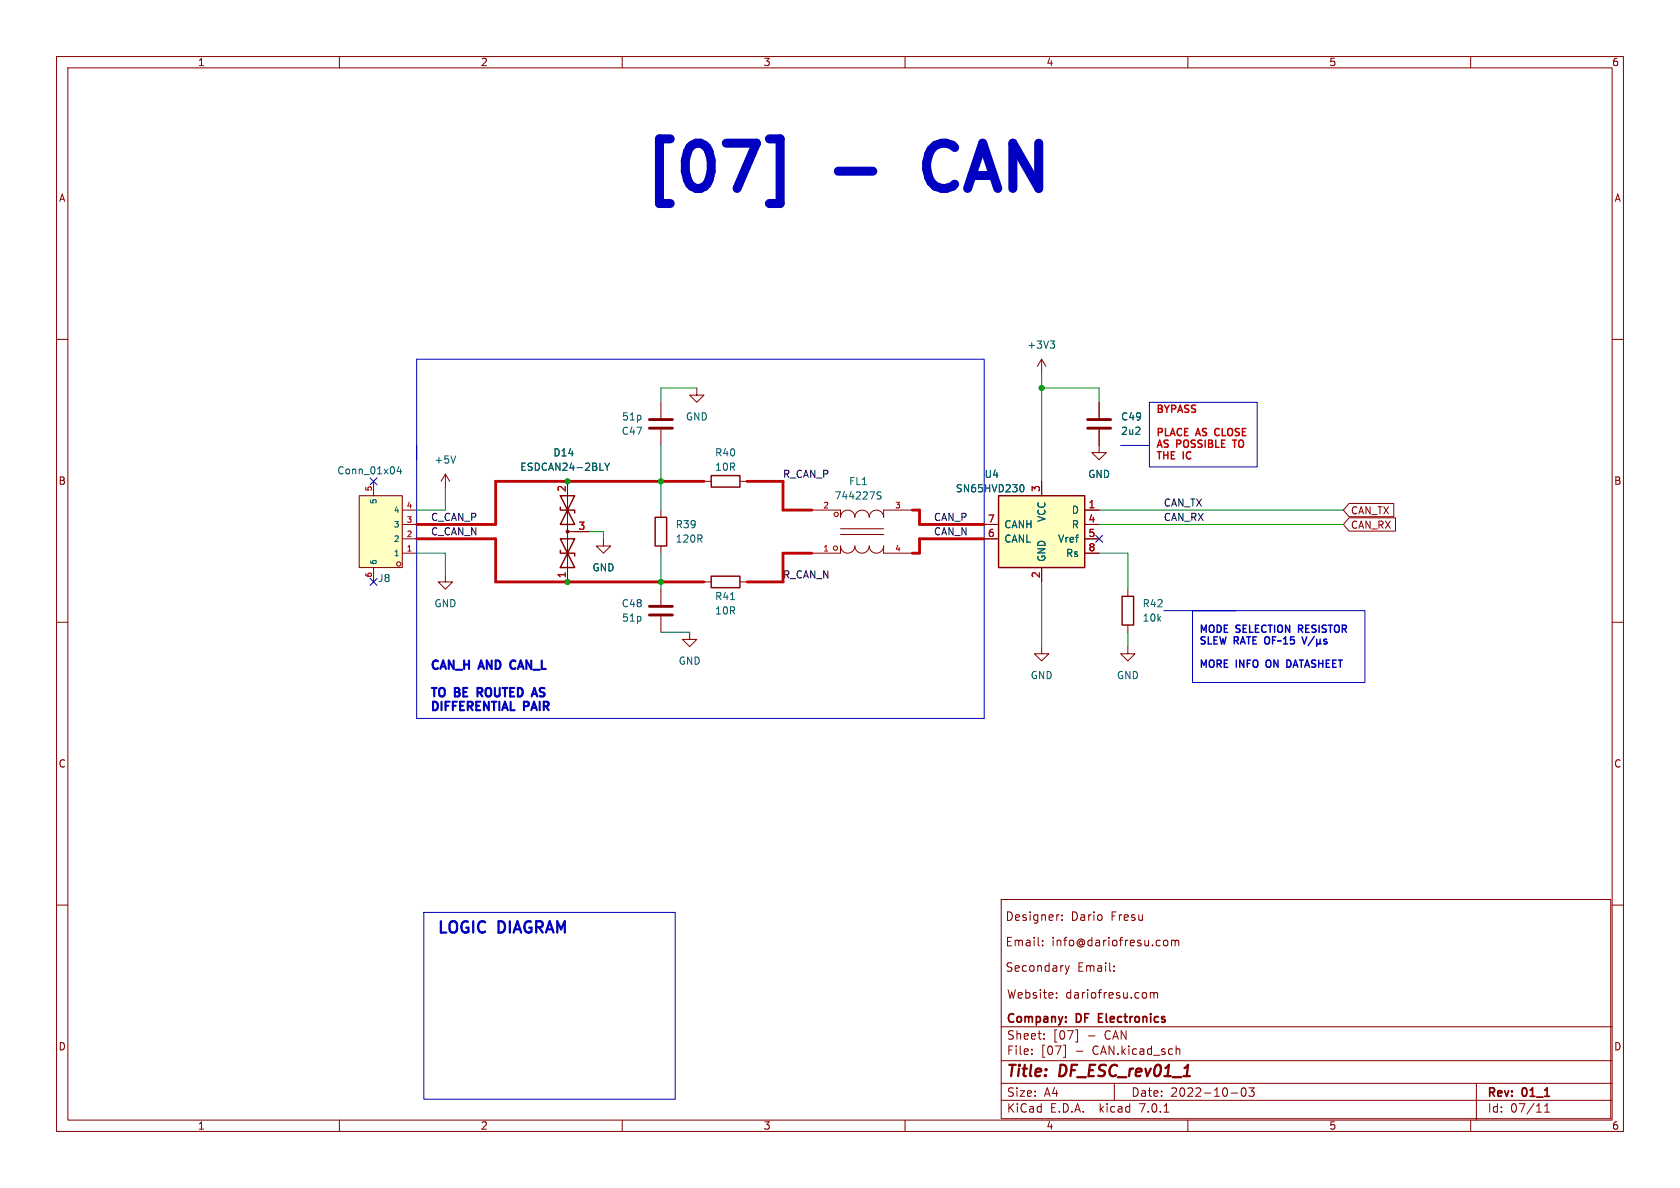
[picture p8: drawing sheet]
<svg xmlns="http://www.w3.org/2000/svg" width="297mm" height="210mm" viewBox="0 0 297 210" stroke-linecap="round" stroke-linejoin="round" font-family="sans-serif">
<g fill="none" stroke="#840000" stroke-width=".18">
<path d="M10 10h277v190h-277zM12 12h273v186h-273zM60 10v2M110 10v2M160 10v2M210 10v2M260 10v2M10 60h2M285 60h2M116.8 71.1v2.8M116.8 75.9v2.8M123.2 68.6v1.3h1.3l-1.3 1.2-1.3-1.2h1.3"/>
<path d="M184.1 63.5l-.7 1.3M184.1 63.5v2.5M184.1 63.5l.8 1.3M194.3 75.9v4.1h1.3l-1.3 1.3-1.3-1.3h1.3M194.3 71.1v2.8M63.5 87.6h7.6v12.7h-7.6zM66 85.1v2.5M71.1 97.8h2.6M71.1 90.2h2.6M71.1 92.7h2.6M71.1 95.3h2.6M78.7 83.8l-.7 1.3"/>
<path d="M78.7 83.8v2.6M78.7 83.8l.8 1.3M100.3 94h3.8M100.3 85.1v17.8M106.7 95.3v1.2h1.2l-1.2 1.3-1.3-1.3h1.3M116.8 90.2v1.2M116.8 96.5v1.3M124.5 85.1h1.2M130.8 85.1h1.3M143.5 97.8h5.1v-1.3a1.27 1.27 0 0 0 1.3 1.3 1.27 1.27 0 0 0 1.2-1.3 1.27 1.27 0 0 0 1.3 1.3 1.27 1.27 0 0 0 1.3-1.3 1.27 1.27 0 0 0 1.2 1.3 1.27 1.27 0 0 0 1.3-1.3v1.3h5.1M143.5 90.2h5.1v1.2a1.27 1.27 0 0 1 1.3-1.2 1.27 1.27 0 0 1 1.2 1.2 1.27 1.27 0 0 1 1.3-1.2 1.27 1.27 0 0 1 1.3 1.2 1.27 1.27 0 0 1 1.2-1.2 1.27 1.27 0 0 1 1.3 1.2v-1.2h5.1M148.6 94.5h7.6"/>
<path d="M148.6 93.5h7.6M174 92.7h2.5M174 95.3h2.5M184.1 85.1v2.5M191.8 97.8h2.5M191.8 90.2h2.5M191.8 92.7h2.5M191.8 95.3h2.5M238.5 89h7.9v2.3h-7.9l-1-1.1zM238.5 91.5h8.2v2.4h-8.2l-1-1.2zM10 110h2M66 100.3v2.6"/>
<path d="M78.7 101.6v1.3h1.3l-1.3 1.2-1.2-1.2h1.2M116.8 104.1v2.8M116.8 109v2.8M121.9 111.8v1.2h1.3l-1.3 1.3-1.3-1.3h1.3M124.5 102.9h1.2M130.8 102.9h1.3M184.1 114.3v1.3h1.3l-1.3 1.2-1.2-1.2h1.2M184.1 100.3v2.6M199.4 114.3v1.3h1.3l-1.3 1.2-1.3-1.2h1.3M199.4 104.1v1.3M199.4 110.5v1.3M285 110h2"/>
<path d="M10 160h2M177 159h107.8v38.8h-107.8zM285 160h2M184.3 167.1v.1M184.3 166.3v.1M186.8 176.3v.2M186.8 175.5v.2M187.1 161.7h.2M187.8 162.6v.1M187.8 161.8v.1M188.3 170.7l.4 1M188.7 171.7l-.2 .4-.2 .1"/>
<path d="M189 170.7l-.3 1M197 171.6v.1M197 170.8v.1M203.4 175.5v1M203.4 175.6l.4-.1 .2 .2M204 175.7l.2-.2h.4v1M204 175.7v.8M205.8 166.3l.4-.1 .3 .3v.4l-.2 .2-.3 .1-.2-.1M207.1 166.3l.4-.1 .3 .2M207.1 166.2v1M207.8 166.4l.2-.2 .3 .1 .1 .9M207.8 166.4v.8"/>
<path d="M60 198v2M110 198v2M160 198v2M177 194.5h108M177 191.5h108M177 187.5h108M177 181.5h108M182.4 186.3v.1M182.4 185.5v.1M184.6 183.6v.1M184.6 182.8v.1M188.4 184.8v2.1h-.4"/>
<path d="M190.1 182.1h.4v2.1h-.4M190.3 185.8h1.1M192.4 183.1h1.2M197 191.5v3M205.8 196.6h.8M208 185.5h.5l.1 .9M210 198v2M217.6 193.2h1.2M219.6 192.4l.2-.1a.81 .81 0 0 1 .6 .6 .81 .81 0 0 1-.3 .8l-.2 .1a.81 .81 0 0 1-.6-.6 .81 .81 0 0 1 .3-.8zM220.8 192.3h.9l-.5 .6 .4 .1v.7l-.2 .1h-.4l-.2-.1M260 198v2M261 191.5v6.5"/>
<path d="M273.1 196.6h.8M273.1 195.5l.4-.4v1.5"/>
<circle cx="70.5" cy="99.7" r=".38"/>
<circle cx="147.7" cy="96.9" r=".38"/>
<circle cx="147.8" cy="90.9" r=".38"/>
</g>
<path d="M185.7 60.3h.7l-.4 .5M186.2 60.8l.2 .2v.3l-.2 .2M70.5 82.4l-.3 .9h.8M70.8 82.9v.9M80.6 80.6l-.5 1.3M106.9 81.9l.4 .6M107.3 82.5v.6M107.8 81.9l-.5 .6M155 87.3l.8 .6-.3 .3h-.5M155.8 87l-.5-.1-.3 .3M180.5 85.7h.1a.68 .68 0 0 1 .4 .6 .68 .68 0 0 1-.4 .6h-.1" fill="none" stroke="#006464" stroke-width=".18"/>
<path d="M114.8 75.7h4.1M114.8 74.2h4.1M192.3 75.7h4M192.3 74.2h4M114.8 107.2h4.1M114.8 108.7h4.1" fill="none" stroke="#840000" stroke-width=".51"/>
<path d="M99.1 97.3v.5h2.5v.5M99.1 89.7v.5h2.5v.5M99.1 95.3l2.5 5h-2.5l2.5-5zM99.1 87.6l2.5 5.1h-2.5l2.5-5.1zM115.8 91.4h2.1v5.1h-2.1zM125.7 84.1h5.1v2h-5.1zM176.5 87.6h15.3v12.7h-15.3zM125.7 101.9h5.1v2h-5.1zM198.4 105.4h2v5.1h-2z" fill="none" stroke="#840000" stroke-width=".25"/>
<g fill="#ffffc2" stroke="#ffffc2" stroke-width=".18">
<path d="M176.5 87.6h15.3v12.7h-15.3z"/>
<path d="M63.5 87.6h7.6v12.7h-7.6z"/>
<circle cx="147.7" cy="96.9" r=".38"/>
<circle cx="147.8" cy="90.9" r=".38"/>
<circle cx="70.5" cy="99.7" r=".38"/>
</g>
<circle cx="100.3" cy="94" r=".25" fill="#840000" stroke="#840000" stroke-width=".18"/>
<path d="M228 116.7h-.5v1.3l.5-.1M230.2 112.6l.4 1.2 .4-1.2M232.3 112.5l-1 1.6M232.8 113v1.3M232.8 113.7l.2 .1h.2l.2-.1M233.4 113.7l.2 .1M233.4 113v.7M234.5 113.1l-.3-.1-.2 .2 .1 .2 .4 .1v.3h-.5" fill="none" stroke="#0000c2" stroke-width=".25"/>
<path d="M90.2 117.6a.63 .63 0 0 0 .5 .7M90.7 116.8a.63 .63 0 0 0-.5 .6M84.4 122.4h.6M85 121.6h-.6v1.5M94.1 122.7h.7M94.5 121.6l.5 1.5" fill="none" stroke="#0000c2" stroke-width=".38"/>
<path d="M136 24.5h1.9v11.5h-1.9" fill="none" stroke="#0000c2" stroke-width="1.6"/>
<path d="M73.7 63.5h100.3v63.5h-100.3zM198.1 78.7h5.1M203.2 71.1h19v11.5h-19zM205.7 108h12.7M210.8 108h30.5v12.7h-30.5zM74.9 161.3h44.5v33h-44.5z" fill="none" stroke="#0000c2" stroke-width=".18"/>
<path d="M73.7 95.3h13.9v7.6h36.9M124.5 85.1h-36.9v7.6h-13.9M132.1 85.1h6.3v5.1h5.1M143.5 97.8h-5.1v5.1h-6.3M161.3 90.2h1.3v2.5h11.4M174 95.3h-11.4v2.5h-1.3" fill="none" stroke="#c20000" stroke-width=".5"/>
<g fill="none" stroke="#009600" stroke-width=".18">
<path d="M116.8 78.7v11.5M123.2 68.6h-6.4v2.5M184.1 68.6h10.2v2.5M184.1 66v19.1M73.7 97.8h5v3.8M78.7 86.4v3.8h-5M104.1 94h2.6v1.3M116.8 97.8v6.3M194.3 97.8h5.1v6.3M194.3 90.2h43.2M194.3 92.7h43.2M116.8 111.8h5.1"/>
<path d="M184.1 102.9v11.4M199.4 111.8v2.5"/>
</g>
<path d="M65.4 84.5l1.2 1.2M66.6 84.5l-1.2 1.2M193.7 94.6l1.2 1.3M194.9 94.6l-1.2 1.3M65.4 102.3l1.2 1.2M66.6 102.3l-1.2 1.2" fill="none" stroke="#000084" stroke-width=".18"/>
<g fill="#009600" stroke="#009600" stroke-width=".18">
<circle cx="184.1" cy="68.6" r=".46"/>
<circle cx="100.3" cy="85.1" r=".46"/>
<circle cx="100.3" cy="102.9" r=".46"/>
<circle cx="116.8" cy="102.9" r=".46"/>
<circle cx="116.8" cy="85.1" r=".46"/>
</g>
<g font-size="11.1" fill="#0000c2">
<text x="114.3" y="34.3">[07]</text>
<text x="148.7" y="34.3">-</text>
<text x="167.1" y="34.3">CAN</text>
</g>
<g font-size="2.8" fill="#0000c2">
<text x="77.5" y="165.1">LOGIC</text>
<text x="88.3" y="165.1">DIAGRAM</text>
</g>
<g font-size="2.8" fill="#840000">
<text x="178" y="190.8">Title:</text>
<text x="187.4" y="190.8">DF_ESC_rev01_1</text>
</g>
<g font-size="2.1" fill="#0000c2">
<text x="76.2" y="118.4">CAN_H</text>
<text x="85.1" y="118.4">AND</text>
<text x="91.2" y="118.4">CAN_L</text>
<text x="76.2" y="123.3">TO</text>
<text x="76.2" y="125.7">DIFFERENTIAL</text>
<text x="80.7" y="123.3">BE</text>
<text x="85.3" y="123.3">ROUTED</text>
<text x="92.9" y="125.7">PAIR</text>
<text x="95.8" y="123.3">AS</text>
</g>
<g font-size="2.1" fill="#840000">
<text x="177.8" y="167.4">Email:</text>
<text x="177.8" y="162.9">Designer:</text>
<text x="185.9" y="167.4">info@dariofresu.com</text>
<text x="189.3" y="162.9">Dario</text>
<text x="196.4" y="162.9">Fresu</text>
<text x="177.8" y="171.9">Secondary</text>
<text x="190.5" y="171.9">Email:</text>
<text x="178" y="176.7">Website:</text>
<text x="188.4" y="176.7">dariofresu.com</text>
<text x="178" y="183.9">Sheet:</text>
<text x="178" y="181.1">Company:</text>
<text x="186.2" y="183.9">[07]</text>
<text x="190.4" y="181.1">DF</text>
<text x="194.8" y="181.1">Electronics</text>
<text x="195.3" y="183.9">CAN</text>
<text x="178" y="186.6">File:</text>
<text x="184" y="186.6">[07]</text>
<text x="193.2" y="186.6">CAN.kicad_sch</text>
<text x="178" y="196.8">KiCad</text>
<text x="178" y="194">Size:</text>
<text x="184.6" y="194">A4</text>
<text x="185.7" y="196.8">E.D.A.</text>
<text x="194.4" y="196.8">kicad</text>
<text x="200" y="194">Date:</text>
<text x="201.5" y="196.8">7.0.1</text>
<text x="206.9" y="194">2022-10-03</text>
<text x="263" y="194.2">Rev:</text>
<text x="263" y="196.8">Id:</text>
<text x="267" y="196.8">07/11</text>
<text x="269.2" y="194.2">01_1</text>
</g>
<g font-size="1.8" fill="#840000">
<text x="35" y="11.8">1</text>
<text x="85" y="11.8">2</text>
<text x="135" y="11.8">3</text>
<text x="185" y="11.8">4</text>
<text x="235" y="11.8">5</text>
<text x="285" y="11.8">6</text>
<text x="10.4" y="35.8">A</text>
<text x="285.4" y="35.8">A</text>
<text x="10.3" y="85.8">B</text>
<text x="285.3" y="85.8">B</text>
<text x="238.8" y="91.1">CAN_TX</text>
<text x="238.8" y="93.6">CAN_RX</text>
<text x="10.3" y="135.8">C</text>
<text x="285.3" y="135.8">C</text>
<text x="10.3" y="185.8">D</text>
<text x="285.3" y="185.8">D</text>
<text x="35" y="199.8">1</text>
<text x="85" y="199.8">2</text>
<text x="135" y="199.8">3</text>
<text x="185" y="199.8">4</text>
<text x="235" y="199.8">5</text>
<text x="285" y="199.8">6</text>
</g>
<g font-size="1.8" fill="#006464">
<text x="181.5" y="61.8">+3V3</text>
<text x="109.9" y="77">C47</text>
<text x="109.9" y="74.5">51p</text>
<text x="121.2" y="74.5">GND</text>
<text x="198.1" y="74.5">C49</text>
<text x="198.1" y="77">2u2</text>
<text x="76.7" y="82.1">+5V</text>
<text x="91.9" y="83.4">ESDCAN24-2BLY</text>
<text x="97.8" y="80.8">D14</text>
<text x="126.4" y="80.8">R40</text>
<text x="126.4" y="83.4">10R</text>
<text x="59.6" y="84">Conn_01x04</text>
<text x="147.5" y="88.5">744227S</text>
<text x="150" y="85.9">FL1</text>
<text x="168.9" y="87.2">SN65HVD230</text>
<text x="174" y="84.6">U4</text>
<text x="192.3" y="84.6">GND</text>
<text x="119.4" y="93.5">R39</text>
<text x="177.5" y="93.5">CANH</text>
<text x="185" y="92.4" transform="rotate(-90 185 92.4)">VCC</text>
<text x="189.4" y="91">D</text>
<text x="189.4" y="93.5">R</text>
<text x="104.7" y="101.2">GND</text>
<text x="119.4" y="96.1">120R</text>
<text x="177.5" y="96.1">CANL</text>
<text x="185" y="99.3" transform="rotate(-90 185 99.3)">GND</text>
<text x="186.9" y="96.1">Vref</text>
<text x="188.3" y="98.6">Rs</text>
<text x="66.8" y="103.1">J8</text>
<text x="76.7" y="107.5">GND</text>
<text x="109.9" y="107.5">C48</text>
<text x="126.4" y="106.2">R41</text>
<text x="201.9" y="107.5">R42</text>
<text x="109.9" y="110">51p</text>
<text x="126.4" y="108.8">10R</text>
<text x="201.9" y="110">10k</text>
<text x="119.9" y="117.7">GND</text>
<text x="182.2" y="120.2">GND</text>
<text x="197.4" y="120.2">GND</text>
</g>
<g font-size="1.8" fill="#c20000">
<text x="204.5" y="73.1">BYPASS</text>
<text x="204.5" y="77.2">PLACE AS CLOSE</text>
<text x="204.5" y="79.2">AS POSSIBLE</text>
<text x="204.5" y="81.3">THE</text>
<text x="209.3" y="81.3">IC</text>
<text x="218.5" y="79.2">TO</text>
</g>
<g font-size="1.8" fill="#a90000">
<text x="100.1" y="87" transform="rotate(-90 100.1 87)">2</text>
<text x="183.9" y="87" transform="rotate(-90 183.9 87)">3</text>
<text x="192.4" y="89.9">1</text>
<text x="102.2" y="93.7">3</text>
<text x="174.6" y="95">6</text>
<text x="174.6" y="92.5">7</text>
<text x="192.4" y="92.5">4</text>
<text x="192.4" y="95">5</text>
<text x="192.4" y="97.5">8</text>
<text x="100.1" y="102.3" transform="rotate(-90 100.1 102.3)">1</text>
<text x="183.9" y="102.3" transform="rotate(-90 183.9 102.3)">2</text>
</g>
<g font-size="1.8" fill="#0f0f0f">
<text x="138.4" y="84.6">R_CAN_P</text>
<text x="205.7" y="89.6">CAN_TX</text>
<text x="76.2" y="92.2">C_CAN_P</text>
<text x="76.2" y="94.7">C_CAN_N</text>
<text x="165.1" y="92.2">CAN_P</text>
<text x="165.1" y="94.7">CAN_N</text>
<text x="205.7" y="92.2">CAN_RX</text>
<text x="138.4" y="102.3">R_CAN_N</text>
</g>
<g font-size="1.8" fill="#0000c2">
<text x="212.1" y="111.9">MODE</text>
<text x="212.1" y="114">SLEW RATE OF~15</text>
<text x="218.6" y="111.9">SELECTION</text>
<text x="230" y="111.9">RESISTOR</text>
<text x="212.1" y="118.1">MORE</text>
<text x="218.6" y="118.1">INFO</text>
<text x="224.3" y="118.1">ON</text>
<text x="228.4" y="118.1">DATASHEET</text>
</g>
<g font-size="1.4" fill="#a90000">
<text x="65.8" y="86.9" transform="rotate(-90 65.8 86.9)">5</text>
<text x="71.8" y="89.9">4</text>
<text x="145.5" y="89.9">2</text>
<text x="158.2" y="89.9">3</text>
<text x="71.8" y="95">2</text>
<text x="71.8" y="92.5">3</text>
<text x="71.8" y="97.5">1</text>
<text x="145.5" y="97.5">1</text>
<text x="158.2" y="97.5">4</text>
<text x="65.8" y="102.2" transform="rotate(-90 65.8 102.2)">6</text>
</g>
<g font-size="1.4" fill="#006464">
<text x="66.7" y="89.3" transform="rotate(-90 66.7 89.3)">5</text>
<text x="69.5" y="95.9">2</text>
<text x="69.5" y="93.4">3</text>
<text x="69.5" y="90.9">4</text>
<text x="66.7" y="99.8" transform="rotate(-90 66.7 99.8)">6</text>
<text x="69.5" y="98.5">1</text>
</g>
</svg>
